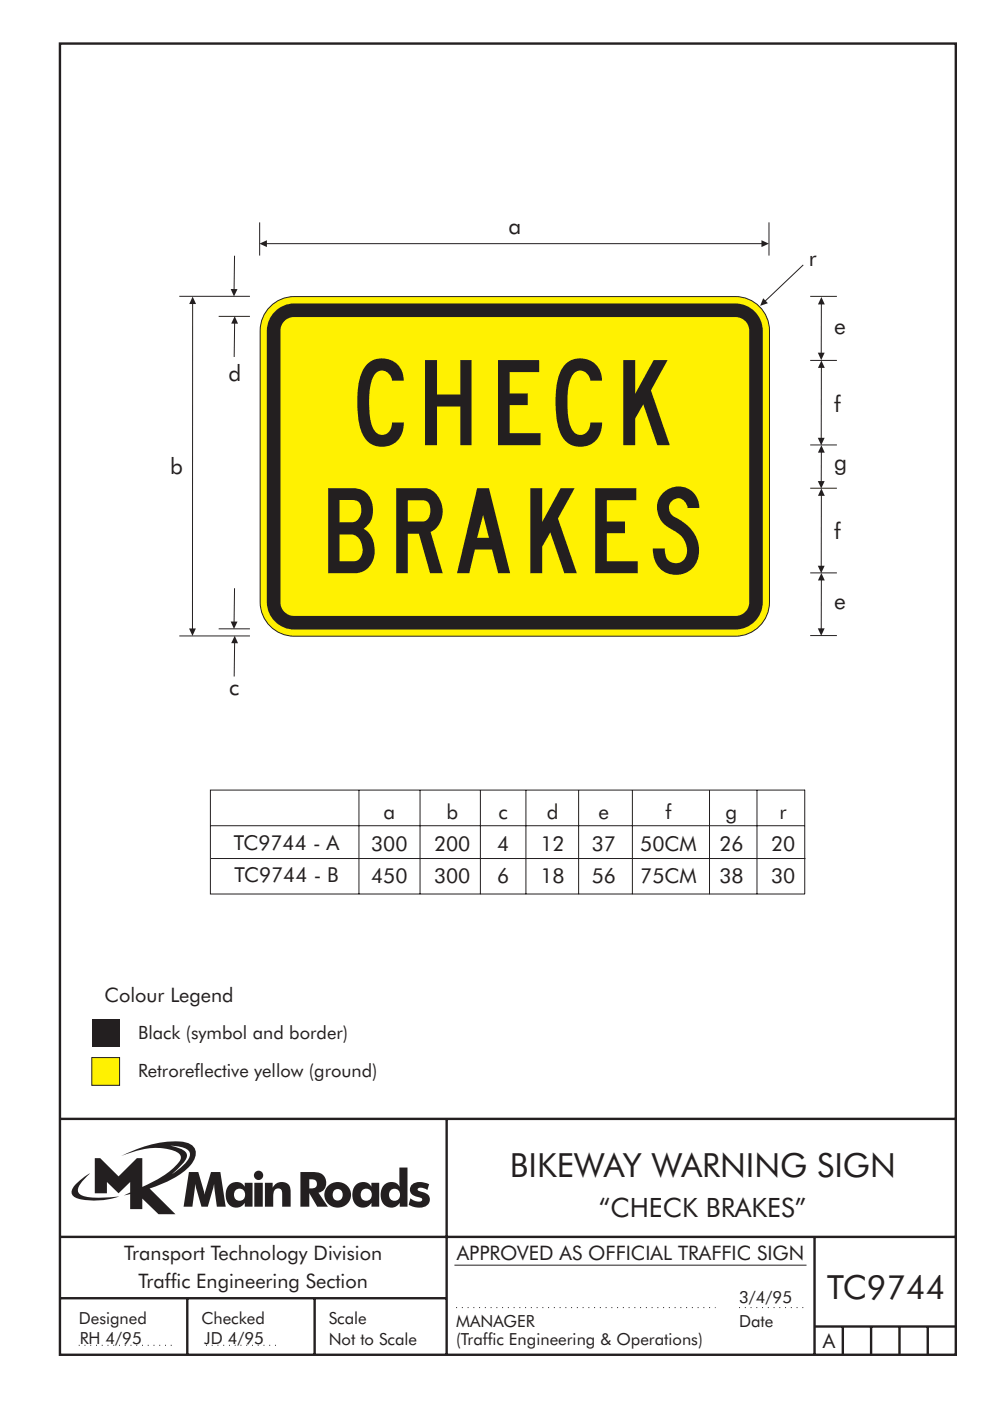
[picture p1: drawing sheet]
<svg xmlns="http://www.w3.org/2000/svg" width="210mm" height="297mm" viewBox="0 0 210 297" stroke-linecap="round" stroke-linejoin="round" font-family="sans-serif">
<g fill="none" stroke="#231f20" stroke-width=".51">
<path d="M12.7 9.2h190v278h-190zM12.7 237.2h189.9M94.7 237.1v50.1M12.7 262.2h190.1M12.7 275.2h82M39.7 275.2v12.1M66.7 275.2v12M172.7 262.2v25M172.7 281.2h30M178.7 281.2v6M184.7 281.2v6M190.7 281.2v6"/>
<path d="M196.7 281.2v6"/>
</g>
<g fill="none" stroke="#231f20" stroke-width=".21">
<path d="M44.6 175.1h126M76.1 167.5v22.1M89.1 167.5v22.1M101.9 167.5v22.1M111.5 167.5v22.1M122.7 167.5v22.1M134.1 167.5v22.1M150.4 167.5v22.1M160.5 167.5v22.1M170.6 167.4v22.1M170.7 167.5h-126.1v22h126.1M44.7 182h126.1"/>
<path d="M96.4 268.2h74.6"/>
</g>
<path d="M96.7 277.2h55M156.7 277.2h14M16.7 285.2h20.3M43.7 285.2h15" fill="none" stroke="#231f20" stroke-width=".21" stroke-dasharray=".2 1" stroke-linecap="butt"/>
<path d="M56.9 65.4a7.2 7.2 0 0 1 5.5-2.5h93.5a7.2 7.2 0 0 1 7.2 7.2v57.6a7.2 7.2 0 0 1-7.2 7.2h-93.5a7.2 7.2 0 0 1-7.2-7.2v-57.6a7.2 7.2 0 0 1 1.7-4.7z" fill-rule="evenodd" fill="#fff101" stroke="#231f20" stroke-width=".21"/>
<path d="M58.3 66a5.8 5.8 0 0 1 4.1-1.7h93.5a5.8 5.8 0 0 1 5.8 5.8v57.6a5.8 5.8 0 0 1-5.8 5.8h-93.5a5.8 5.8 0 0 1-5.8-5.8v-57.6a5.8 5.8 0 0 1 1.7-4.1z" fill-rule="evenodd" fill="#231f20"/>
<path d="M60.1 68.3a2.88 2.88 0 0 1 2.2-1.1h93.7a2.89 2.89 0 0 1 2.9 2.9v57.6a2.89 2.89 0 0 1-2.9 2.9h-93.7a2.89 2.89 0 0 1-2.8-2.9v-57.6v-.7z" fill-rule="evenodd" fill="#fff101"/>
<path d="M55.1 47.1v7.1M56.4 51.7h105.2M163 47.1v7.1" fill="none" stroke="#231f20" stroke-width=".21"/>
<g fill="#231f20">
<path d="M161.4 50.9l1.6 .8-1.6 .7z"/>
<path d="M55 51.7l1.6-.8v1.5z"/>
</g>
<path d="M170.3 56.2l-8.1 7.7" fill="none" stroke="#231f20" stroke-width=".21"/>
<path d="M161.8 63.2l1 1.1-1.6 .5z" fill="#231f20"/>
<path d="M171.8 76.4h5.6M171.8 62.8h5.6M171.8 94.3h5.6M171.8 103.5h5.6M171.8 121.5h5.6M174.1 122.9v10.5" fill="none" stroke="#231f20" stroke-width=".21"/>
<g fill="#231f20">
<path d="M173.4 133.2h1.4l-.7 1.6z"/>
<path d="M174.2 121.5l.7 1.6h-1.5z"/>
</g>
<path d="M174.1 64.4v10.5" fill="none" stroke="#231f20" stroke-width=".21"/>
<g fill="#231f20">
<path d="M173.4 74.8h1.4l-.7 1.6z"/>
<path d="M174.2 63l.7 1.5h-1.5z"/>
</g>
<path d="M174.2 105l-.1 15.1" fill="none" stroke="#231f20" stroke-width=".21"/>
<g fill="#231f20">
<path d="M173.4 119.9l1.4 .1-.7 1.5z"/>
<path d="M174.2 103.6l.7 1.5h-1.5z"/>
</g>
<path d="M174.2 77.9l-.1 15.1" fill="none" stroke="#231f20" stroke-width=".21"/>
<g fill="#231f20">
<path d="M173.4 92.8h1.4l-.7 1.6z"/>
<path d="M174.2 76.4l.7 1.6h-1.5z"/>
</g>
<path d="M174.1 95.8v6.3" fill="none" stroke="#231f20" stroke-width=".21"/>
<g fill="#231f20">
<path d="M173.4 102h1.4l-.7 1.6z"/>
<path d="M174.2 94.4l.7 1.6h-1.5z"/>
</g>
<path d="M38 62.8h15M46.4 67.1h6.6M38 134.8h15M46.4 133.3h6.6M49.7 136.2v7.2M171.8 134.8h5.6" fill="none" stroke="#231f20" stroke-width=".21"/>
<path d="M49.8 134.8l.7 1.6h-1.5z" fill="#231f20"/>
<path d="M49.7 68.5v7.2" fill="none" stroke="#231f20" stroke-width=".21"/>
<path d="M49.8 67l.7 1.6h-1.5z" fill="#231f20"/>
<path d="M49.7 124.7l-.1 7.2" fill="none" stroke="#231f20" stroke-width=".21"/>
<path d="M48.9 131.8h1.5l-.8 1.6z" fill="#231f20"/>
<path d="M49.7 54.2l-.1 7.2" fill="none" stroke="#231f20" stroke-width=".21"/>
<path d="M48.9 61.3h1.5l-.8 1.6z" fill="#231f20"/>
<path d="M40.8 64.3v69.1" fill="none" stroke="#231f20" stroke-width=".21"/>
<g fill="#231f20">
<path d="M40.1 133.2h1.4l-.7 1.6z"/>
<path d="M40.8 62.9l.8 1.6h-1.5z"/>
</g>
<path d="M19.5 224.2h5.9v5.9h-5.9z" fill-rule="evenodd" fill="#fff101" stroke="#231f20" stroke-width=".21"/>
<g fill="#231f20">
<path d="M19.5 216h5.9v5.9h-5.9z" fill-rule="evenodd"/>
<path d="M36.1 242.9a5.8 5.8 0 0 1 3.9 1.1 1.58 1.58 0 0 1-.2 2l-1.1 1.2-2.3 1.8 .9-.8a6.5 6.5 0 0 0 2.3-3.2 2.43 2.43 0 0 0-2.2-1.8zM20.1 245.5v7.5h2.6v-2.4l2.4 2.4 2.5-2.4v2.2l-1.4 .7 1.4-.3v3.2h2.6v-2.3l3.4 3.3h3.6l-5.5-5.4a20.1 20.1 0 0 0 8.7-4.9 3.1 3.1 0 0 0 .7-3.8 3.8 3.8 0 0 0-3-1.3 25.1 25.1 0 0 0-12.4 3.1 16.1 16.1 0 0 1 11.1-1.1 1.56 1.56 0 0 1 1.4 1.9 17.9 17.9 0 0 1-8 5.8v-6.2h-1.2l-3.9 3.9-3.9-3.9zM16.2 251a1.82 1.82 0 0 0-.7 2.6 9.9 9.9 0 0 0 5.8 .9l2-.3 2-.5a22.2 22.2 0 0 1-7.7-.1 1.33 1.33 0 0 1-.8-2.3l1-1.2 1.3-1.3-1.4 .8zM65.6 250a1.13 1.13 0 0 1 1.2 .2 1.13 1.13 0 0 1 .3 1.2 1.26 1.26 0 0 1-1.5 .6zM63.7 248.5v7.3h1.9v-2.8l1.7 2.8h2.2l-2-2.9a2.25 2.25 0 0 0 1.6-2.7 2.25 2.25 0 0 0-2.6-1.7zM68.9 253.3a2.79 2.79 0 0 0 5.5 0 2.79 2.79 0 0 0-5.5 0zM70.9 252.3a1.15 1.15 0 0 1 1.8 1 1.15 1.15 0 0 1-1.8 1 1.46 1.46 0 0 1 0-2zM75.5 251.2a3.2 3.2 0 0 0 .4 4.6 2.13 2.13 0 0 0 2.9-.8v.8h1.6v-5h-1.7v.8a2.07 2.07 0 0 0-3.2-.4zM76.9 252.2a1.23 1.23 0 0 1 1.7 .3 1.23 1.23 0 0 1-.2 1.7 1.23 1.23 0 0 1-1.7-.1 1.54 1.54 0 0 1 .2-1.9zM84.7 247.5v4.1a2.16 2.16 0 0 0-2.3-.9 2.16 2.16 0 0 0-1.6 1.9 2.52 2.52 0 0 0 2.6 3.4 2.11 2.11 0 0 0 1.4-1v.8h1.6v-8.3zM82.9 252.3a1.24 1.24 0 0 1 1.9 1 1.24 1.24 0 0 1-1.9 1.1 1.47 1.47 0 0 1 0-2.1zM87.4 251.1a1.52 1.52 0 0 0-.4 1.7 1.52 1.52 0 0 0 1.4 .9 .82 .82 0 0 1 1.1 .8 2.07 2.07 0 0 1-2.5-.4l-.4 1.3a3.8 3.8 0 0 0 4 .2 1.56 1.56 0 0 0 .5-1.7 1.56 1.56 0 0 0-1.4-1.1 1.25 1.25 0 0 1-1.2-.6 1.21 1.21 0 0 1 1.7-.1l.4 .2 .4-1.2a3.7 3.7 0 0 0-3.6 0zM40.1 248.5l-1.2 7.3h1.9l.6-4.8 1.3 4.8h1.4l1.3-4.8 .6 4.8h1.9l-1.2-7.3h-2l-1.3 4.8-1.4-4.8zM48.7 251.2a3.2 3.2 0 0 0 .4 4.6 2.13 2.13 0 0 0 2.8-.8v.8h1.6v-5h-1.6v.8a2.07 2.07 0 0 0-3.2-.4zM50.1 252.2a1.23 1.23 0 0 1 1.6 .3 1.23 1.23 0 0 1-.2 1.7 1.23 1.23 0 0 1-1.7-.1 1.55 1.55 0 0 1 .3-1.9zM53.9 250.8v5h1.8v-5zM53.8 249.2a1 1 0 0 0 2 0 1 1 0 0 0-2 0zM56.2 250.8v5h1.7a5.4 5.4 0 0 1 .4-3.5 .91 .91 0 0 1 1.1-.2 .91 .91 0 0 1 .4 1v2.7h1.8v-2.9a2 2 0 0 0-1.4-2.3 2 2 0 0 0-2.4 1.2v-1z" fill-rule="evenodd"/>
</g>
<g font-size="18" fill="#231f20">
<text x="75.8" y="94.4">CHECK</text>
<text x="69.6" y="121.5">BRAKES</text>
</g>
<g font-size="7.1" fill="#231f20">
<text x="108.1" y="249.5">BIKEWAY WARNING SIGN</text>
<text x="175.3" y="275.5">TC9744</text>
</g>
<text font-size="5.6" fill="#231f20" x="127" y="258.1">“CHECK BRAKES”</text>
<g font-size="4.8" fill="#231f20">
<text x="107.8" y="49.7">a</text>
<text x="171.5" y="56.4">r</text>
<text x="176.9" y="70.8">e</text>
<text x="48.4" y="80.8">d</text>
<text x="176.9" y="87.3">f</text>
<text x="36.1" y="100.6">b</text>
<text x="176.9" y="99.6">g</text>
<text x="176.9" y="114.4">f</text>
<text x="176.9" y="129.2">e</text>
<text x="48.6" y="147.4">c</text>
</g>
<g font-size="4.4" fill="#231f20">
<text x="81.3" y="173.6">a</text>
<text x="94.6" y="173.6">b</text>
<text x="105.7" y="173.6">c</text>
<text x="115.9" y="173.6">d</text>
<text x="126.9" y="173.6">e</text>
<text x="141.1" y="173.6">f</text>
<text x="153.9" y="173.6">g</text>
<text x="165.3" y="173.6">r</text>
<text x="49.6" y="180.3">TC9744 - A</text>
<text x="78.7" y="180.4">300</text>
<text x="92" y="180.4">200</text>
<text x="105.4" y="180.4">4</text>
<text x="114.6" y="180.4">12</text>
<text x="125.5" y="180.4">37</text>
<text x="135.7" y="180.4">50CM</text>
<text x="152.5" y="180.4">26</text>
<text x="163.5" y="180.4">20</text>
<text x="49.7" y="187.1">TC9744 - B</text>
<text x="78.7" y="187.2">450</text>
<text x="92" y="187.2">300</text>
<text x="105.4" y="187.2">6</text>
<text x="114.6" y="187.2">18</text>
<text x="125.5" y="187.2">56</text>
<text x="135.7" y="187.2">75CM</text>
<text x="152.5" y="187.2">38</text>
<text x="163.5" y="187.2">30</text>
</g>
<g font-size="4.2" fill="#231f20">
<text x="22.2" y="212.5">Colour Legend</text>
<text x="26.3" y="267">Transport Technology Division</text>
<text x="96.8" y="267.2">APPROVED AS OFFICIAL TRAFFIC SIGN</text>
<text x="29.4" y="273.1">Traffic Engineering Section</text>
<text x="174.4" y="285.8">A</text>
</g>
<g font-size="3.9" fill="#231f20">
<text x="29.3" y="220.2">Black (symbol and border)</text>
<text x="29.3" y="228.4">Retroreflective yellow (ground)</text>
</g>
<g font-size="3.5" fill="#231f20">
<text x="16.7" y="280.7">Designed</text>
<text x="42.7" y="280.7">Checked</text>
<text x="69.7" y="280.7">Scale</text>
<text x="96.7" y="281.2">MANAGER</text>
<text x="156.7" y="281.2">Date</text>
<text x="156.7" y="276.2">3/4/95</text>
<text x="16.9" y="284.9">RH 4/95</text>
<text x="43.3" y="284.9">JD 4/95</text>
<text x="69.7" y="285.2">Not to Scale</text>
<text x="96.7" y="285.1">(Traffic Engineering &amp; Operations)</text>
</g>
</svg>
